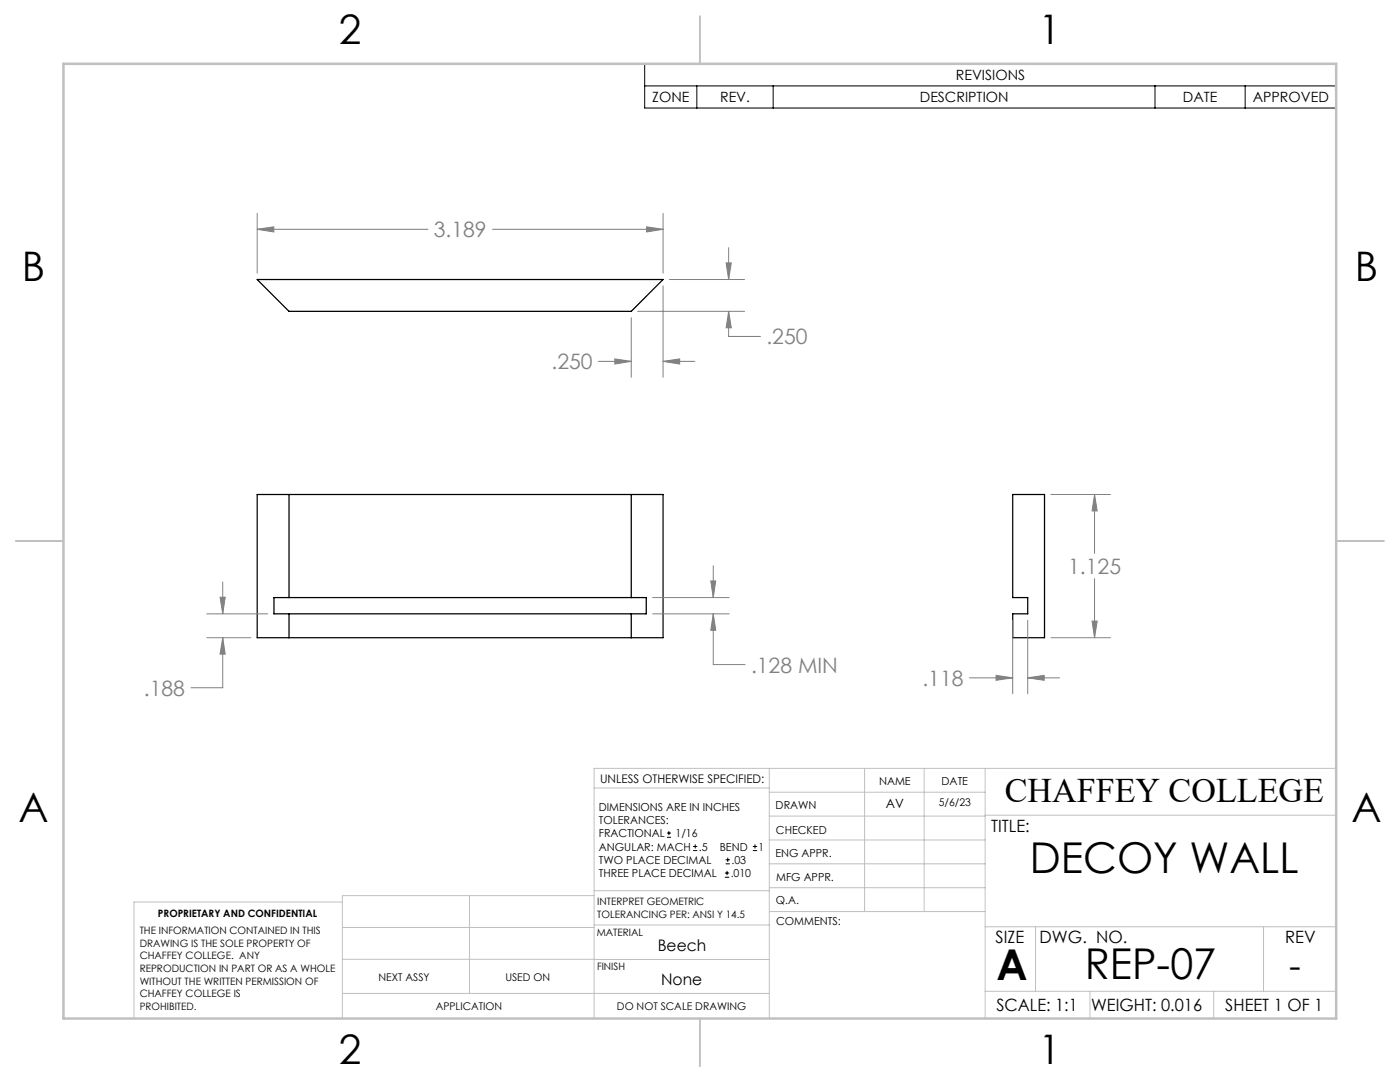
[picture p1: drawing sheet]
<svg xmlns="http://www.w3.org/2000/svg" width="279mm" height="216mm" viewBox="0 0 279 216" stroke-linecap="round" stroke-linejoin="round" font-family="sans-serif">
<path d="M51.3 55.8h81l-6.3 6.3h-68.3zM51.3 98.7h81v28.5h-81zM57.7 98.7v20.5M126 98.7v20.5M202.1 98.7h6.4v28.5h-6.4v-4.7h3v-3.3h-3zM54.7 119.2h74.3v3.3h-74.3zM57.7 122.5v4.7M126 122.5v4.7" fill="none" stroke="#000" stroke-width=".25"/>
<g fill="none" stroke="#000" stroke-width=".2">
<path d="M128.7 12.7h138v8.9h-138zM128.7 17.1h138M139.1 17.1v4.5M154.3 17.1v4.5M230.5 17.1v4.5M248.5 17.1v4.5M133.1 167.1h.8M133.1 166.2h.8M133.5 165.8v.9M138.3 169.7h.8M138.3 168.9h.8M138.7 168.5v.8"/>
<path d="M144.7 175h.8M144.7 174.2h.8M144.8 172.4h.9M144.8 171.6h.9M145.1 173.8v.8M145.2 171.1v.9M150.2 169.7h.9M150.2 168.9h.9M150.7 168.5v.8"/>
</g>
<g fill="none" stroke="#808080" stroke-width=".2">
<path d="M51.3 45.8l3.3-.5v1zM51.3 42.6v11.9M51.3 45.8h34.1M98.3 45.8h34M129 45.3l3.3 .5-3.3 .5zM132.3 42.6v11.9M132.3 57v18.3M133.6 55.8h15M144.9 52.5h1l-.5 3.3zM145.4 49.4v6.4M119.4 72.1h6.6M122.7 71.6l3.3 .5-3.3 .5z"/>
<path d="M126 63.4v11.9M127.2 62.1h21.4M132.3 72.1l3.3-.5v1zM132.3 72.1h6.4M145.4 62.1l.5 3.3h-1zM145.4 62.1v5h6.4M209.7 98.7h11.9M218.4 98.7l.6 3.3h-1.1zM218.4 98.7v11.7M43.9 119.2h1l-.4 3.3zM44.5 116.1v6.4M130.2 119.2h15.3"/>
<path d="M141.9 115.9h.9l-.5 3.3zM142.3 112.9v6.3M218.4 115.5v11.7M41.3 122.5h12.1M41.3 127.2h8.8M44.5 127.2l.4 3.3h-1zM44.5 127.2v10h-6.4M130.2 122.5h15.3M142.3 122.5l.5 3.3h-.9zM142.3 122.5v10.1h6.4M193.5 135.3h8.6M198.8 134.8l3.3 .5-3.3 .4z"/>
<path d="M202.1 123.8v14.6M205.1 135.3l3.3-.5v.9zM205.1 123.8v14.6M205.1 135.3h6.4M209.7 127.2h11.9M217.9 123.9h1.1l-.6 3.3z"/>
</g>
<g fill="none" stroke="#c0c0c0" stroke-width=".2">
<path d="M118.6 157.2h34.9M153.5 153.3v49.9M153.5 158.1h43.1M172.5 153.3v28.6M184.4 153.3v28.6M196.6 153.3v49.9M266.7 153.3h-148.1v49.9M68.3 180h-41.6v23.2M93.7 178.7v19.5M118.6 178.7h-50.3v24.5M118.6 177.7h35M153.5 167.6h43.1"/>
<path d="M153.5 162.8h43.1M153.5 172.4h43.1M153.5 177.1h43.1M196.6 162.7h70.1M68.3 198.2h85.2M68.3 191.4l85.2 .1M68.3 185.1h50.3M118.6 184.6h35M153.6 181.9h43M196.6 197.8h70.1M196.6 184.9h70.1M206.7 184.9v12.9"/>
<path d="M217.5 197.8v5.4M242.2 197.8v5.4M252.2 184.9v12.9"/>
</g>
<path d="M139.7 3.2v9.5M3.1 107.9h9.6M266.7 107.9h9.5M139.7 203.2v9.6" fill="none" stroke="#c0c0c0" stroke-width=".25"/>
<path d="M12.7 12.7h254v190.5h-254z" fill="none" stroke="#c0c0c0" stroke-width=".5"/>
<path d="M142.3 122.5l.5 3.3h-.9zM141.9 115.9h.9l-.5 3.3zM43.9 119.2h1l-.4 3.3zM44.5 127.2l.4 3.3h-1zM129 45.3l3.3 .5-3.3 .5zM51.3 45.8l3.3-.5v1zM122.7 71.6l3.3 .5-3.3 .5zM132.3 72.1l3.3-.5v1zM144.9 52.5h1l-.5 3.3zM145.4 62.1l.5 3.3h-1zM198.8 134.8l3.3 .5-3.3 .4zM205.1 135.3l3.3-.5v.9zM218.4 98.7l.6 3.3h-1.1zM217.9 123.9h1.1l-.6 3.3z" fill="#808080"/>
<g font-size="8.5">
<text x="205.5" y="174.2">DECOY WALL</text>
<text x="198.9" y="195.5">A</text>
<text x="216.5" y="195.4">REP-07</text>
</g>
<g font-size="8.1">
<text x="67.6" y="8.9">2</text>
<text x="207.3" y="8.9">1</text>
<text x="4.4" y="56.1">B</text>
<text x="270.4" y="56.1">B</text>
<text x="3.7" y="164.1">A</text>
<text x="269.7" y="164.1">A</text>
<text x="67.6" y="212.4">2</text>
<text x="207.3" y="212.4">1</text>
</g>
<text font-size="7.1" x="257.3" y="195.1">-</text>
<text font-size="6.9" x="200.5" y="160.1">CHAFFEY COLLEGE</text>
<g font-size="4.2" fill="#808080">
<text x="86.6" y="47.3">3.189</text>
<text x="153" y="68.7">.250</text>
<text x="110.1" y="73.7">.250</text>
<text x="213.2" y="114.5">1.125</text>
<text x="149.9" y="134.2">.128 MIN</text>
<text x="184.1" y="136.8">.118</text>
<text x="28.7" y="138.8">.188</text>
</g>
<g font-size="3.4">
<text x="197.8" y="166">TITLE:</text>
<text x="198.7" y="188.1">SIZE</text>
<text x="207.5" y="188.1">DWG. NO.</text>
<text x="256.5" y="188.2">REV</text>
<text x="198.8" y="201.7">SCALE: 1:1</text>
<text x="217.7" y="201.8">WEIGHT: 0.016</text>
<text x="244.5" y="201.7">SHEET 1 OF 1</text>
</g>
<g font-size="3.2">
<text x="131.3" y="189.8">Beech</text>
<text x="132" y="196.6">None</text>
</g>
<g font-size="2.8">
<text x="190.8" y="16">REVISIONS</text>
<text x="130.2" y="20.4">ZONE</text>
<text x="143.7" y="20.4">REV.</text>
<text x="183.6" y="20.4">DESCRIPTION</text>
<text x="236.1" y="20.4">DATE</text>
<text x="250" y="20.4">APPROVED</text>
</g>
<text font-size="2.5" x="176.8" y="161.3">AV</text>
<text font-size="2.4" x="119.8" y="156.2">UNLESS OTHERWISE SPECIFIED:</text>
<g font-size="2.2">
<text x="119.5" y="161.8">DIMENSIONS ARE IN INCHES</text>
<text x="154.8" y="161.4">DRAWN</text>
<text x="175.4" y="156.6">NAME</text>
<text x="187.9" y="156.7">DATE</text>
<text x="119.5" y="164.4">TOLERANCES:</text>
<text x="119.5" y="167.1">FRACTIONAL</text>
<text x="134.8" y="167.1">1/16</text>
<text x="154.9" y="166.3">CHECKED</text>
<text x="119.5" y="172.4">TWO PLACE DECIMAL</text>
<text x="119.5" y="169.7">ANGULAR: MACH</text>
<text x="139.5" y="169.7">.5</text>
<text x="143.6" y="169.7">BEND</text>
<text x="146" y="172.4">.03</text>
<text x="151.4" y="169.7">1</text>
<text x="154.8" y="171">ENG APPR.</text>
<text x="119.5" y="175">THREE PLACE DECIMAL</text>
<text x="145.8" y="175">.010</text>
<text x="154.9" y="175.7">MFG APPR.</text>
<text x="154.9" y="180.4">Q.A.</text>
<text x="154.9" y="184.6">COMMENTS:</text>
</g>
<g font-size="2.1">
<text x="187.4" y="160.7">5/6/23</text>
<text x="75.5" y="195.7">NEXT ASSY</text>
<text x="100.9" y="195.7">USED ON</text>
<text x="86.9" y="201.5">APPLICATION</text>
<text x="123.1" y="201.6">DO NOT SCALE DRAWING</text>
</g>
<g font-size="2">
<text x="31.5" y="182.9">PROPRIETARY AND CONFIDENTIAL</text>
<text x="119.2" y="180.6">INTERPRET GEOMETRIC</text>
<text x="119.2" y="183.1">TOLERANCING PER: ANSI Y 14.5</text>
<text x="27.9" y="186.4">THE INFORMATION CONTAINED IN THIS</text>
<text x="27.9" y="188.9">DRAWING IS THE SOLE PROPERTY OF</text>
<text x="27.9" y="191.4">CHAFFEY COLLEGE. ANY</text>
<text x="119.1" y="186.7">MATERIAL</text>
<text x="27.9" y="193.9">REPRODUCTION IN PART OR AS A WHOLE</text>
<text x="27.9" y="196.5">WITHOUT THE WRITTEN PERMISSION OF</text>
<text x="119.1" y="193.5">FINISH</text>
<text x="27.9" y="199">CHAFFEY COLLEGE IS</text>
<text x="27.9" y="201.5">PROHIBITED.</text>
</g>
</svg>
